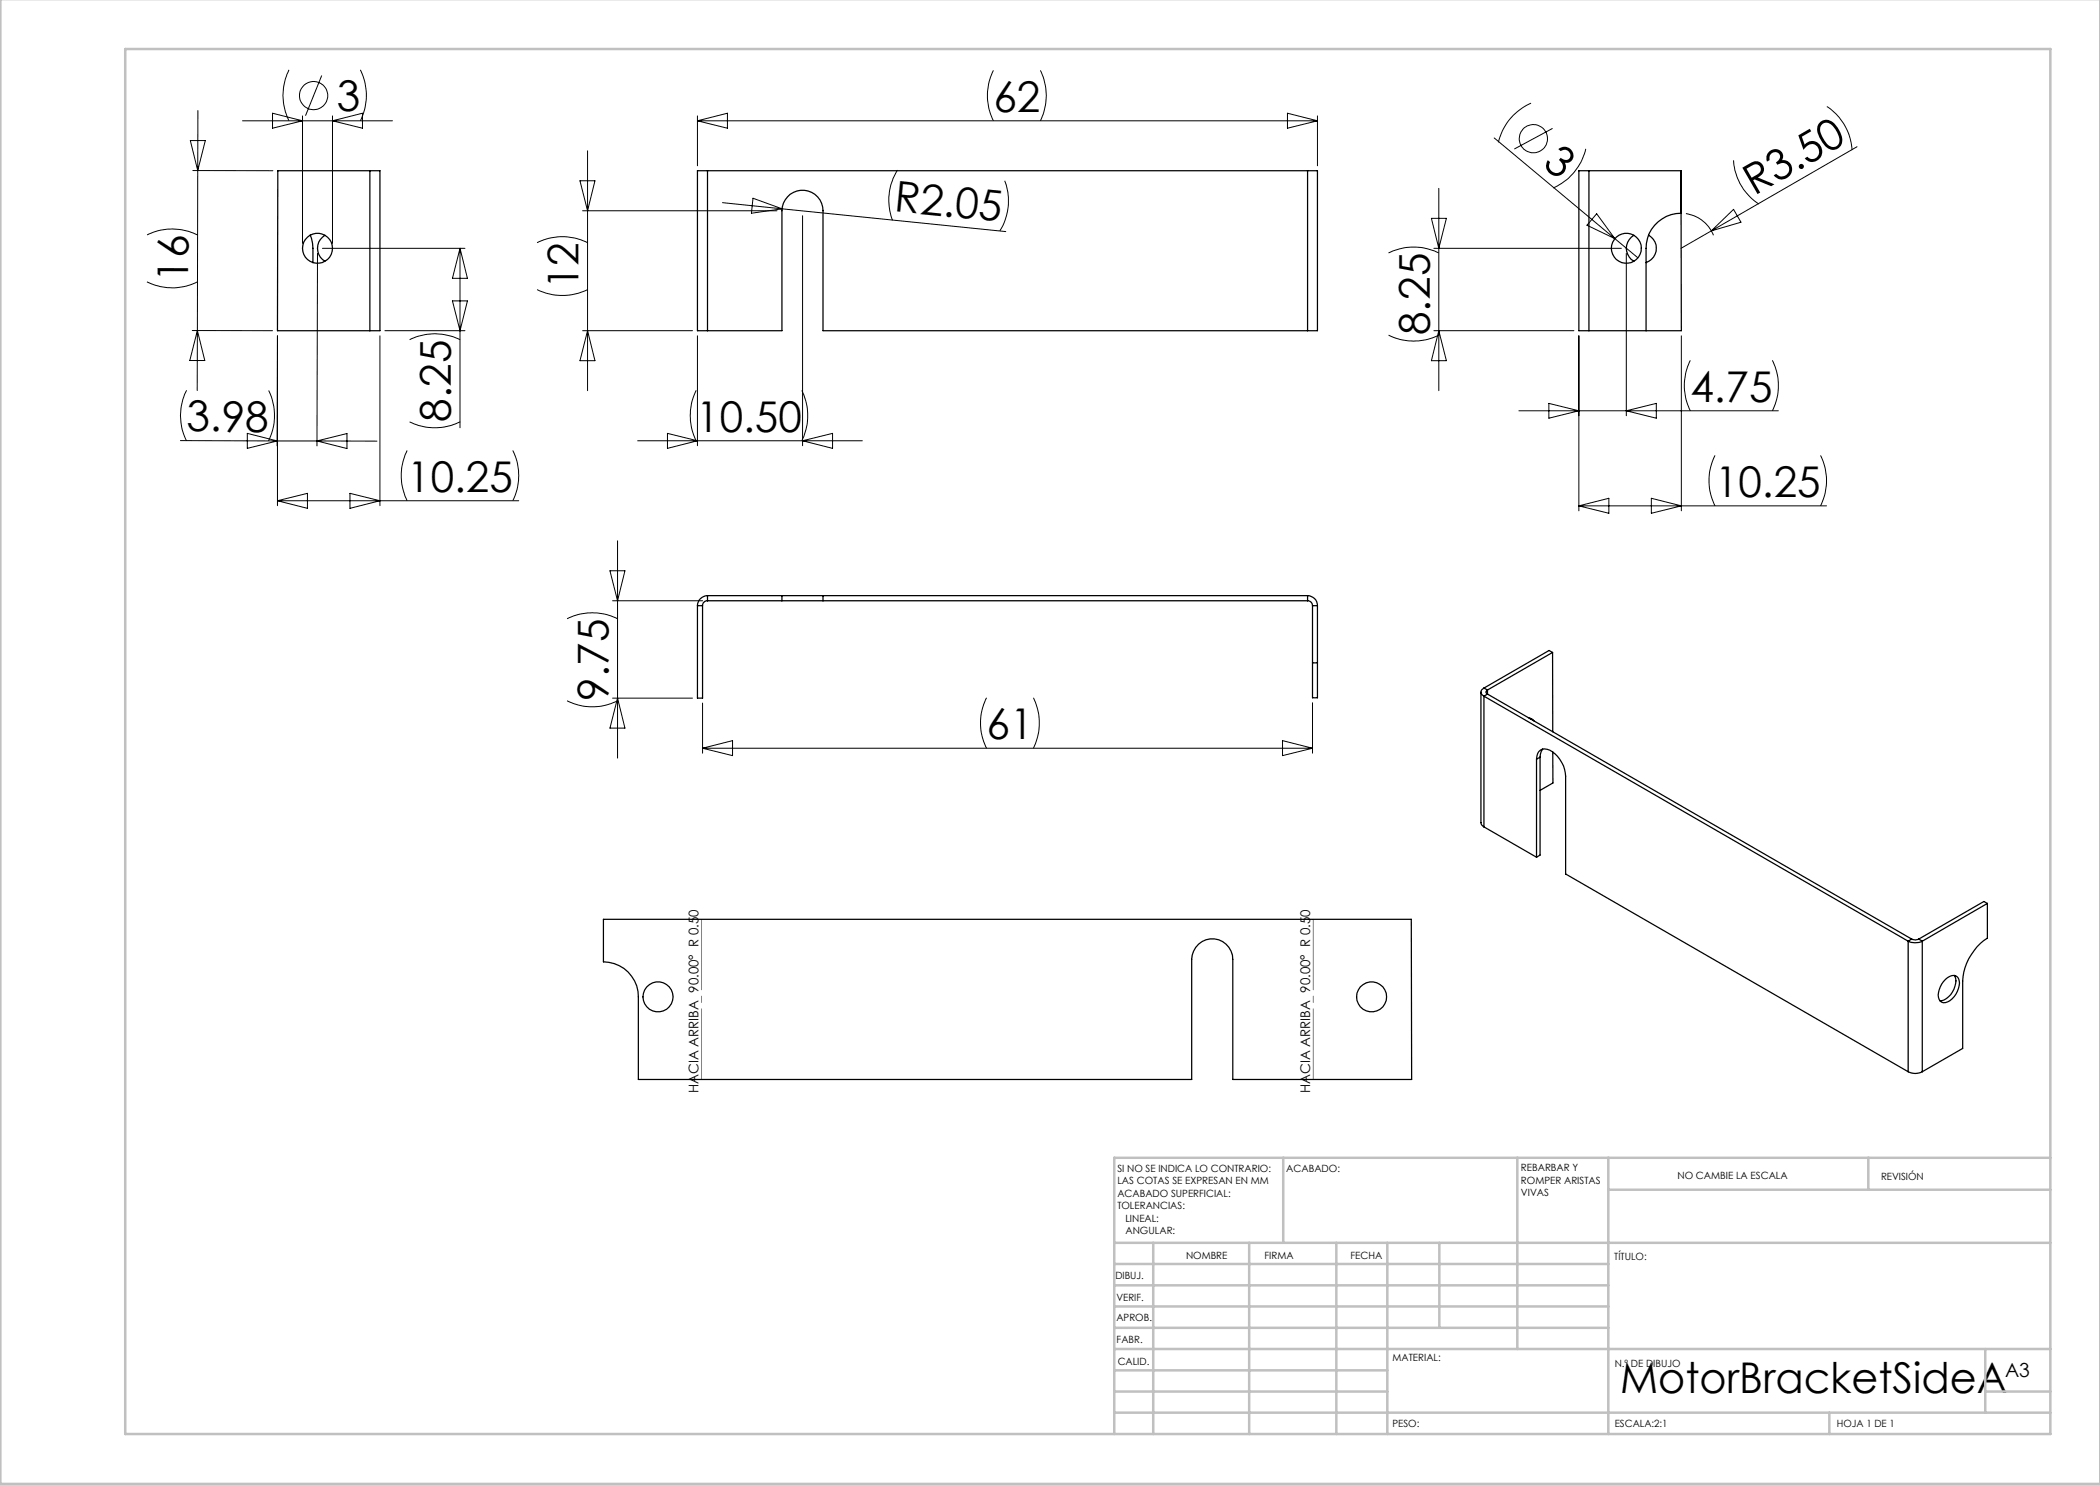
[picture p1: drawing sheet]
<svg xmlns="http://www.w3.org/2000/svg" width="420mm" height="297mm" viewBox="0 0 420 297" stroke-linecap="round" stroke-linejoin="round" font-family="sans-serif">
<g fill="none" stroke="#000" stroke-width=".2">
<path d="M57.8 14a11.4 11.4 0 0 0 0 10.2M64.3 15.1l-3.2 8M72.1 14a11.4 11.4 0 0 1 0 10.2M198.7 14.1a11.2 11.2 0 0 0 0 10.1M208.1 14.1a11.2 11.2 0 0 1 0 10.1M38.1 28.1h3l-1.6 6zM38.6 34.1h16M39.5 34.1v32M39.6 22.1l-.1 12M48.5 24.2h30M54.5 22.6l6 1.6-6 1.4zM60.5 23.2v25.5"/>
<path d="M66.5 23.2v25.5M66.5 24.2l6-1.6v3zM116 36.2h3l-1.5 6zM117.5 30.2v47.9M139.5 23.2v10M139.5 24.2h124M139.5 24.2l6-1.6v3zM150.6 39.6l5.8 2.2-6.1 .8zM179.5 34a11.5 11.5 0 0 0-1 10.1M200.9 36.2a11.1 11.1 0 0 1-.9 10M257.5 22.6l6 1.6-6 1.4zM263.5 23.2v10"/>
<path d="M287.8 37.7v40.4M298.8 27.6l24.2 20.1M306.2 20.6a11.3 11.3 0 0 0-6.5 7.9M310.5 25.7l-7.6 4.1M317.1 29.8a11.3 11.3 0 0 1-6.5 7.8M346.7 32.1a11.2 11.2 0 0 0 5.1 8.7M365.4 21.3a11.2 11.2 0 0 1 5 8.7M371.4 29.3l-29.1 16.9M29.4 56.4a11.2 11.2 0 0 0 10.1 0M29.4 47a11.2 11.2 0 0 1 10.1 0M63.5 50.7l-.1 38.5M64.5 49.7h28.5"/>
<path d="M92 49.7v35.8M92 49.7l1.5 6h-3zM107.4 57.9a11.5 11.5 0 0 0 10.1 0M107.4 48.5a11.2 11.2 0 0 1 10.1 0M116.5 42.2h38.9M144.5 40.5l11.9 1.3M156.4 41.8l44.8 4.5M160.5 43.1v46M277.7 50.6a11.4 11.4 0 0 1 10.1 0M286.3 43.7h3l-1.5 6zM286.8 49.7h37.5M319.3 42.8l3.7 4.9-5.6-2.7z"/>
<path d="M323 47.7l4.6 3.9M325.3 50.7v32.4M337.2 42.7a7 7 0 0 1 5.5 4.4M342.3 46.2l-6.1 3.5M342.3 46.2l4.4-4.3 1.5 2.5zM37.3 78.1a11.1 11.1 0 0 0 0 10.1M38.5 66.1h16M39.5 66.1l-.1 12M39.5 66.1l1.5 6h-3zM53.7 78.1a11.4 11.4 0 0 1 0 10.1M76 67.2v33.9M77 66.1h16"/>
<path d="M81.9 67.9a11.2 11.2 0 0 1 10.1 0M90.5 60.2h3l-1.5 5.9zM116.5 66.1h22M117.5 66.1l1.5 6h-3zM139.2 78.1a11.2 11.2 0 0 0 0 10.1M139.5 67.2v21.9M160.4 78.1a11.5 11.5 0 0 1 0 10.1M277.7 67a11.1 11.1 0 0 0 10.1 0M286.8 66.1h28M287.8 66.1l1.5 6h-3zM315.8 67.2v35M336.3 67.2v35"/>
<path d="M338.1 72.1a11.2 11.2 0 0 0 0 10.1M354.5 72.1a11.2 11.2 0 0 1 0 10.1M36.1 88.1l19.4 .1M49.5 86.7l6 1.5-6 1.5zM55.4 89.2l.1-22v33.9M55.5 88.2h7.9M63.4 88.2h12M63.4 88.2l6-1.5v3zM70 98.7l6 1.5-6 1.5zM81.4 90.1a11.4 11.4 0 0 0 0 10.1M81.9 84.4a11.5 11.5 0 0 0 10.1 0M102.6 90.1a11.1 11.1 0 0 1 0 10.1"/>
<path d="M127.5 88.2h45M133.5 86.7l6 1.5-6 1.5zM160.5 88.2l6-1.5v3zM303.8 82.2h51.9M309.8 80.7l6 1.5-6 1.4zM325.3 82.2l6-1.5v2.9zM330.3 99.7l6 1.5-6 1.5zM343 91.1a11.2 11.2 0 0 0 0 10.1M364.1 91.1a11.2 11.2 0 0 1 0 10.1M55.5 100.2h48.3M55.5 100.2l6-1.5v3zM122 114.2h3l-1.5 6z"/>
<path d="M123.5 108.2v43.4M315.8 101.2h49.5M315.8 101.2l6-1.5v3zM113.4 123.8a11.2 11.2 0 0 1 10.1 0M122.5 120.2h18M122.5 139.6h16M123.5 139.6l1.5 6h-3zM197.3 139.6a11.2 11.2 0 0 0 0 10M206.7 139.6a11.5 11.5 0 0 1 0 10M113.4 140.2a11.2 11.2 0 0 0 10.1 0M140.5 140.6v10M140.5 149.6h122"/>
<path d="M140.5 149.6l6-1.5v3zM256.5 148.1l6 1.5-6 1.5zM262.5 140.5v10.1"/>
<circle cx="62.7" cy="19.1" r="2.82"/>
<circle cx="306.7" cy="27.7" r="2.84"/>
</g>
<path d="M262.7 183.9v32M140.3 215.9v-32" fill="none" stroke="#808080" stroke-width=".2" stroke-dasharray="15.2 1.3 1.3 1.3" stroke-dashoffset="1.1"/>
<g fill="none" stroke="#c0c0c0" stroke-width=".5">
<path d="M.1 -.1v296.9h419.9M25 9.8h385.1v277h-385.1zM256.6 231.6v17M303.5 231.6v38.2M321.7 231.6v55.2M321.7 237.9h88.4M373.7 231.6v6.3M410.1 231.6h-187.3v55.2M222.8 248.6h187.3M222.8 257.1h98.9M222.8 252.8h98.9M230.6 248.6v38.2"/>
<path d="M249.8 248.6v38.2M267.3 248.6v38.2M277.5 248.6v38.2M287.9 248.6v17M222.8 265.6h98.9M222.8 261.3h98.9M222.8 278.3h54.7M222.8 274.1h54.7M222.8 269.8h187.3M397.1 278.3h13M397.1 269.8v12.7M222.8 282.5h187.3"/>
<path d="M365.9 282.5v4.3"/>
</g>
<g fill="none" stroke="#000" stroke-width=".25">
<path d="M74 34.1h2v32h-2M74 34.1h-18.4l-.1 32h18.5M74 34.1v32M141.5 34.1h-2v32h2M141.5 34.1v32M141.5 34.1h120M261.5 34.1h2v32h-2M261.5 34.1v32M317.8 34.1h-2v32h2M317.8 34.1h18.4M317.8 34.1v32M336.2 34.1v8.5a7 7 0 0 0-7 7.1v16.4"/>
<path d="M336.2 34.1l.1 32h-18.5M62.1 47a11.1 11.1 0 0 1 .5 5.5M65 47.1a3 3 0 0 0 0 5.1M326.8 47.1a2.97 2.97 0 0 0 0 5.1M329.7 47a3 3 0 0 1 1.5 2.9 3 3 0 0 1-2 2.6M141.5 66.1h14.9v-23.9a4.1 4.1 0 0 1 4.1-4.2 4.1 4.1 0 0 1 4.1 4.2v23.9h96.9M141.5 119.1a2.05 2.05 0 0 0-2 2M141.5 119.1v1.1M141.5 119.1h14.9M156.4 119.1h8.2M156.4 119.1v1.1M164.6 119.1v1.1"/>
<path d="M164.6 119.1h96.9M261.5 119.1a1.99 1.99 0 0 1 2 2M261.5 119.1v1.1M139.5 121.1v18.5h1v-18.5M139.5 121.1h1M141.5 120.2a.96 .96 0 0 0-1 .9M141.5 120.2h14.9M156.4 120.2h8.2M164.6 120.2h96.9M261.5 120.2a.96 .96 0 0 1 1 .9M262.5 132.6v7h1v-7M262.5 121.1h1"/>
<path d="M262.5 132.6h1M262.5 121.1v11.5M263.5 121.1v11.5M296.2 138.4v26.1a.96 .96 0 0 0 .6 .9M296.8 137.6a.85 .85 0 0 0-.6 .8 .85 .85 0 0 0 .6 .8M296.8 139.2l84.8 49M296.8 139.2v26.2M296.8 137.6l.7 .4M297.5 138a.42 .42 0 0 0-.3 .4 .42 .42 0 0 0 .3 .4M297.5 138.8l-.7 .4M297.5 138.8l84.8 49M297.5 138v.8"/>
<path d="M310.5 130.5l-13 7.5M310.5 130.5l.1 15.9M310.5 130.5l-.7-.4-13 7.5M305.8 143.6a1.11 1.11 0 0 1 1 .6M306 143.6l.1 .2M307.3 151.8a1.74 1.74 0 0 1 .7-1.7 1.74 1.74 0 0 1 2-.1 6.4 6.4 0 0 1 3.1 5.2v19.6l68.5 39.5M307.3 151.8v19.6M308 151.4l-.7 .4M308 151.4v19.6l-.7 .4M308.5 149.8a2.49 2.49 0 0 0-.5 1.6M310.6 150.4v6.2l-2.6 1.5M296.8 165.4l10.5 6"/>
<path d="M120.7 183.9h161.6v32h-35.7v-24a4.1 4.1 0 0 0-4.2-4.1 4.1 4.1 0 0 0-4.1 4.1v24h-110.6v-16.5a7 7 0 0 0-7-7zM381.6 188.2a3.3 3.3 0 0 0 2.9 0M381.6 188.2v26.1M382.3 187.8a1.5 1.5 0 0 0 1.5 0M382.3 187.8l-.7 .4M383.8 187.8l.7 .4M384.5 188.2v26.1M389.1 195.9a1.6 1.6 0 0 1 2.6-.2 4.2 4.2 0 0 1-1.7 4.4 1.35 1.35 0 0 1-1.6 .4 1.35 1.35 0 0 1-.8-1.5l.2-1.1a4.5 4.5 0 0 1 1.3-2zM390.9 195.1a3.7 3.7 0 0 1-1.2 4.3 2.15 2.15 0 0 1-1.8 .7M397.5 180.7v6.9a11.2 11.2 0 0 0-5 8.6v13.5l-8 4.6M397.5 180.7l-13 7.5M397.5 180.7l-.7-.4-13 7.5"/>
<path d="M381.6 214.3a3 3 0 0 0 2.9 0"/>
<circle cx="63.5" cy="49.6" r="3"/>
<circle cx="325.3" cy="49.6" r="2.99"/>
<circle cx="131.6" cy="199.4" r="3"/>
<circle cx="274.3" cy="199.4" r="3"/>
</g>
<g font-size="8.5">
<text x="67.4" y="22.2">3</text>
<text x="198.7" y="22.3">62</text>
<text x="308.3" y="33.1" transform="rotate(40 308.3 33.1)">3</text>
<text x="350.8" y="39.2" transform="rotate(-30 350.8 39.2)">R3.50</text>
<text x="178.7" y="42.2" transform="rotate(6 178.7 42.2)">R2.05</text>
<text x="37.7" y="56.4" transform="rotate(-90 37.7 56.4)">16</text>
<text x="115.7" y="57.9" transform="rotate(-90 115.7 57.9)">12</text>
<text x="286" y="67" transform="rotate(-90 286 67)">8.25</text>
<text x="338.1" y="80.3">4.75</text>
<text x="37.3" y="86.3">3.98</text>
<text x="90.2" y="84.4" transform="rotate(-90 90.2 84.4)">8.25</text>
<text x="139.3" y="86.3">10.50</text>
<text x="81.5" y="98.3">10.25</text>
<text x="343" y="99.3">10.25</text>
<text x="121.7" y="140.2" transform="rotate(-90 121.7 140.2)">9.75</text>
<text x="197.3" y="147.8">61</text>
<text x="324" y="278.5">MotorBracketSideA</text>
</g>
<text font-size="3.9" x="401" y="275.4">A3</text>
<g font-size="2.7">
<text x="139.7" y="218.6" transform="rotate(-90 139.7 218.6)">HACIA ARRIBA 90.00° R 0.50</text>
<text x="262.1" y="218.6" transform="rotate(-90 262.1 218.6)">HACIA ARRIBA 90.00° R 0.50</text>
</g>
<g font-size="2">
<text x="223.5" y="234.4">SI NO SE INDICA LO CONTRARIO:</text>
<text x="223.5" y="236.9">LAS COTAS SE EXPRESAN EN MM</text>
<text x="223.5" y="239.4">ACABADO SUPERFICIAL:</text>
<text x="257.2" y="234.4">ACABADO:</text>
<text x="304.2" y="234.3">REBARBAR Y</text>
<text x="304.2" y="236.8">ROMPER ARISTAS</text>
<text x="304.2" y="239.3">VIVAS</text>
<text x="335.5" y="235.8">NO CAMBIE LA ESCALA</text>
<text x="376.2" y="236">REVISIÓN</text>
<text x="223.5" y="241.9">TOLERANCIAS:</text>
<text x="225.1" y="244.4">LINEAL:</text>
<text x="225.1" y="246.9">ANGULAR:</text>
<text x="237.2" y="251.8">NOMBRE</text>
<text x="252.9" y="251.7">FIRMA</text>
<text x="270.1" y="251.7">FECHA</text>
<text x="223.1" y="255.9">DIBUJ.</text>
<text x="322.8" y="252">TÍTULO:</text>
<text x="223.3" y="260.1">VERIF.</text>
<text x="223.3" y="264.2">APROB.</text>
<text x="223.3" y="268.6">FABR.</text>
<text x="223.5" y="272.9">CALID.</text>
<text x="278.5" y="272.3">MATERIAL:</text>
<text x="323" y="273.4">N.º DE DIBUJO</text>
<text x="278.5" y="285.3">PESO:</text>
<text x="323" y="285.4">ESCALA:2:1</text>
<text x="367.4" y="285.4">HOJA 1 DE 1</text>
</g>
</svg>
